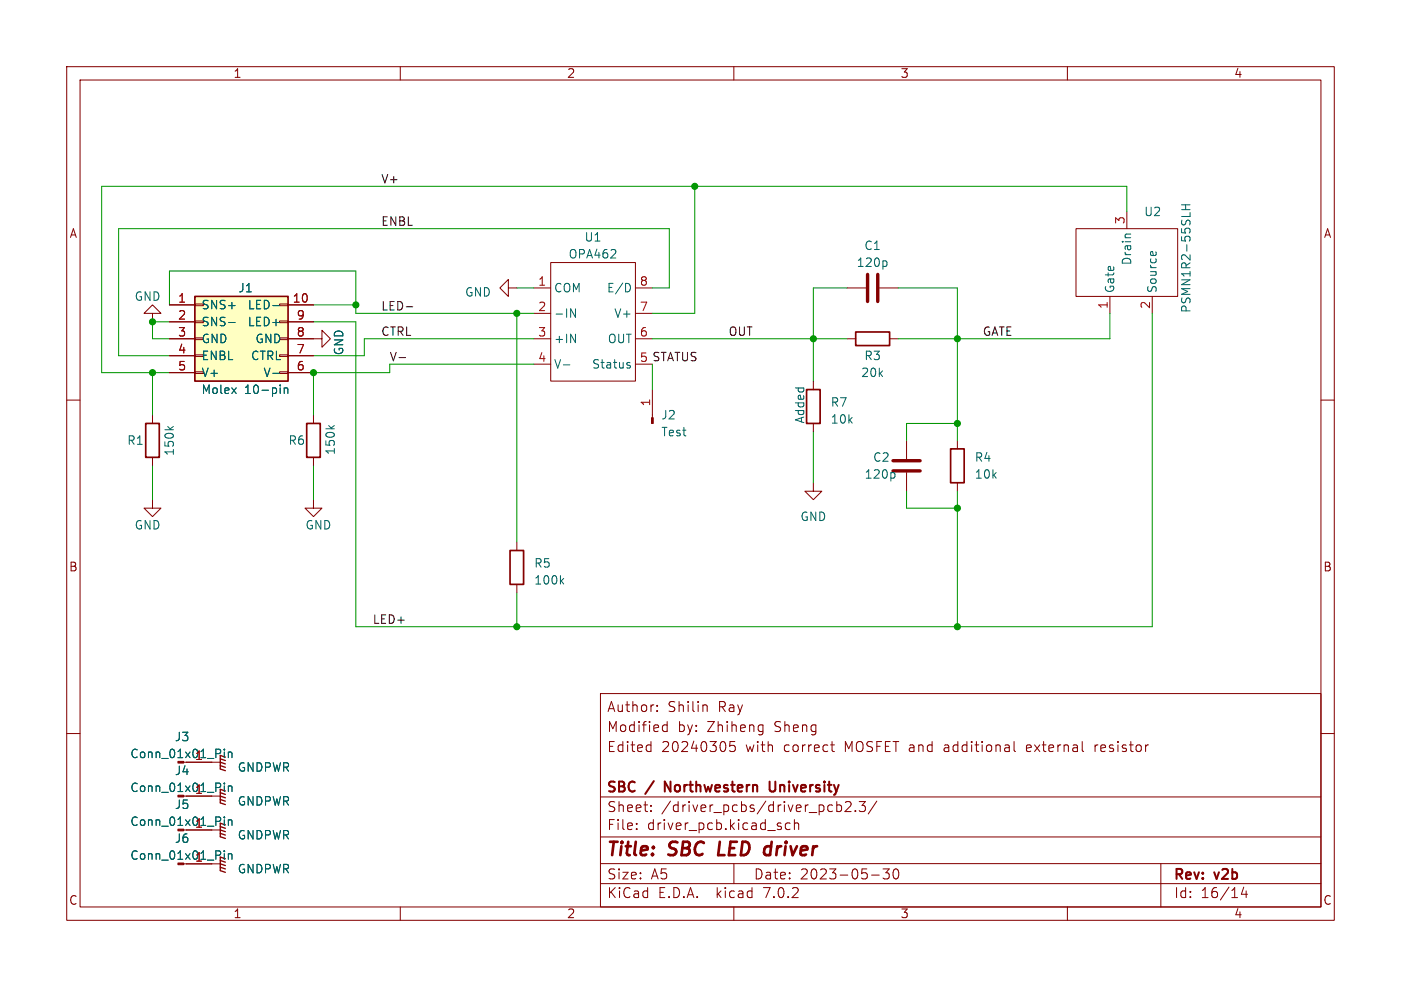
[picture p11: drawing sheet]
<svg xmlns="http://www.w3.org/2000/svg" width="210mm" height="148mm" viewBox="0 0 210 148" stroke-linecap="round" stroke-linejoin="round" font-family="sans-serif">
<g fill="none" stroke="#840000" stroke-width=".15">
<path d="M10 10h190v128h-190zM12 12h186v124h-186zM60 10v2M110 10v2M160 10v2M82.5 39.4h12.7v17.8h-12.7zM161.3 34.3h15.2v10.2h-15.2zM168.9 31.8v2.5M176.5 39.4h.1M10 60h2M22.9 47h1.2l-1.2-1.3-1.3 1.3h1.3v1.3M25.4 50.8h3.8"/>
<path d="M25.4 45.7h3.8M25.4 48.3h3.8M25.4 53.3h3.8M25.4 55.9h3.8M29.2 55.8h1.3v.2h-1.3zM29.2 53.2h1.3v.3h-1.3zM29.2 50.7h1.3v.2h-1.3zM29.2 48.1h1.3v.3h-1.3zM29.2 45.6h1.3v.2h-1.3zM41.9 45.6h1.3v.2h-1.3zM41.9 55.8h1.3v.2h-1.3zM41.9 53.2h1.3v.3h-1.3z"/>
<path d="M41.9 50.7h1.3v.2h-1.3zM41.9 48.1h1.3v.3h-1.3zM43.2 50.8h5.1v-1.3l1.2 1.3-1.2 1.3v-1.3M43.2 45.7h3.8M43.2 48.3h3.8M43.2 53.3h3.8M43.2 55.9h3.8M76.2 43.2v-1.3l-1.3 1.3 1.3 1.3v-1.3h1.3M80 43.2h2.5M80 50.8h2.5M80 47h2.5M80 54.6h2.5"/>
<path d="M95.2 43.2h2.6M95.2 50.8h2.6M95.2 47h2.6M95.2 54.6h2.6M97.8 58.4v4.2M121.9 57.2v1.2M127 43.2h2.8M127 50.8h1.3M131.8 43.2h2.8M133.3 50.8h1.3M166.4 44.5v2.5M172.7 44.5v2.5"/>
<path d="M198 60h2M22.9 74.9v1.3h1.2l-1.2 1.3-1.3-1.3h1.3M22.9 62.2v1.3M22.9 68.6v1.3M47 74.9v1.3h1.3l-1.3 1.3-1.3-1.3h1.3M47 62.2v1.3M47 68.6v1.3M121.9 72.4v1.3h1.3l-1.3 1.2-1.3-1.2h1.3M121.9 63.5v1.3M135.9 66v2.8M135.9 70.9v2.8M143.5 66v1.3"/>
<path d="M143.5 72.4v1.3M77.5 81.3v1.3M77.5 87.6v1.3M10 110h2M27.9 114.3h3.8M27.9 119.4h3.8M90 104h108v32h-108zM90 119.5h108M97.4 111.7l.2 .1M97.6 111.2v1.5M97.6 112.6l-.2 .1M98.5 106.6v.1"/>
<path d="M98.5 105.8v.1M99.4 109.6h.6M99.4 108.8h.6M100 108.2v1.5M105.6 105.7h.2l.2 .2v.8M110.2 111.2h-.8v.7l.2-.1h.5l.1 .3v.5l-.3 .1h-.3l-.2-.1M113.9 108.7l.5 .1M114.4 109.6l-.5 .1M114.4 108.7v1.2l-.3 .3M124.5 111.7h.6M124.7 111.2v1.3l.1 .1 .3 .1M151.2 111.8l.1 .9"/>
<path d="M151.3 112.6l-.2 .1M151.3 112.1h-.2M152 111.2v1.3l.2 .2M162.2 111.2v1.3l.2 .2M172 111.7h.1M198 110h2M27.9 129.5h3.8M27.9 124.5h3.8M60 136v2M90 132.5h108M90 129.5h108M90 125.5h108"/>
<path d="M95.4 124.3v.1M95.4 123.5v.1M97.6 121.6v.1M97.6 120.8v.1M110 136v2M110 129.5v3M118.4 123.5l-.4-.1-.3 .3v.4l.2 .2h.5M119.1 123.5a.37 .37 0 0 1 .6 .1v.8M119.1 122.9v1.5M125.4 120.2v1.5M125.4 120.8l.5-.1 .3 .3v.4l-.2 .2h-.6M126.8 120.3h-.1"/>
<path d="M126.9 120.2l.5 .1a.41 .41 0 0 1 .1 .5l-.9 .9h1M128.2 121.6v.1M128.8 120.2h.9l-.5 .6a.41 .41 0 0 1 .5 .3v.3l-.1 .2-.6 .1-.2-.1M130.6 131.2h1.2M131.4 120.1l-1.2 2M132.4 130.3h.9l-.5 .6a.41 .41 0 0 1 .5 .3v.3l-.1 .2-.6 .1-.2-.1M134 130.4l.4-.1a.94 .94 0 0 1 0 1.5h-.2a.91 .91 0 0 1-.2-1.4zM160 136v2M174 129.5v6.5M186.4 133l-.3 1.1h.9M186.8 133.6v1"/>
</g>
<path d="M115.4 117.2v1.2l.1 .2 .4 .1" fill="none" stroke="#840000" stroke-width=".3"/>
<path d="M130 41.1v4.1M131.6 41.1v4.1M133.9 69.1h4M133.9 70.6h4" fill="none" stroke="#840000" stroke-width=".51"/>
<g fill="none" stroke="#006464" stroke-width=".15">
<path d="M132.8 39.2l.2 .2v.3l-.2 .2M169.5 35.1l-.8 .1M172.5 37.9l.3-.2 .1 .6M173.2 37.8l.1 .1M177.1 31.4h1.3M177.1 30.7h1.3M177.7 30.7v.7M178.4 31.9v.6M34.3 48.4h.9M40.9 45.8h1M40.9 56h1M42 57.7v.2"/>
<path d="M42.6 58.2v.8M42.6 58.3l.2-.1h.3v.8M84.4 54.7h1M85.5 46.3l.8 1.3v-1.3M94.1 54.8h.3l.1 .2-.2 .2h-.2M94.1 54.4h.3M94.3 42.6l.2 .4-.1 .5-.1 .2M25.1 64l.5 .4M26 64l-.5 .3M49.3 63.8l.5 .5M50.1 63.8l-.5 .4M134 70.9l.1 .2v.4l-.1 .1"/>
<path d="M84.1 87.1l.4 .5M84.5 86.7l-.5 .5M33.6 112.3v.2M33.6 112.8v.8M33.6 117.4v.1M33.6 117.9v.8M34.2 112.8v.8M34.2 117.9v.8M34.2 112.9l.2-.1h.3l.1 .8M34.2 118l.2-.1h.3l.1 .8M33.6 122.5v.1M33.6 122.9v.9"/>
<path d="M33.6 127.6v.1M33.6 128v.9M34.2 122.9v.9M34.2 128v.9M34.2 128.1l.2-.1 .3 .1 .1 .8M34.2 123.1l.2-.2 .3 .1 .1 .8"/>
</g>
<path d="M29.2 44.5h14v12.7h-14zM120.9 58.4h2v5.1h-2zM128.3 49.8h5v2h-5zM21.8 63.5h2.1v5.1h-2.1zM46 63.5h2v5.1h-2zM142.5 67.3h2v5.1h-2zM76.5 82.6h2v5h-2z" fill="none" stroke="#840000" stroke-width=".25"/>
<g fill="none" stroke="#840000" stroke-width=".2">
<path d="M33 119.9l.8 .2M33 119.4l.8 .2M33 118.9l.8 .2M33 114.8l.8 .3M33 114.3l.8 .3M33 113.8l.8 .2M33.8 118.6l-.8-.2v2l.8 .3M33.8 113.5l-.8-.2v2l.8 .3M33 125l.8 .2M33 124.5l.8 .2M33 124l.8 .2M33 130l.8 .3"/>
<path d="M33 129.5l.8 .3M33 129l.8 .3M33.8 123.7l-.8-.3v2.1l.8 .2M33.8 128.8l-.8-.3v2.1l.8 .2"/>
</g>
<path d="M97.7 62.6h.2v.9h-.2z" fill="#840000" stroke="#840000" stroke-width=".15"/>
<path d="M29.2 44.5h14v12.7h-14z" fill="#ffffc2" stroke="#ffffc2" stroke-width=".15"/>
<path d="M59.8 53.6h1M60.9 46h1" fill="none" stroke="#0f0f0f" stroke-width=".15"/>
<g fill="none" stroke="#009600" stroke-width=".15">
<path d="M104.1 27.9v19.1h-6.3M168.9 31.8v-3.9h-153.7v28h10.2M22.9 55.9v6.3M25.4 48.3h-2.5v2.5h2.5M25.4 45.7v-5.1h27.9v6.4h26.7M47 45.7h6.3M77.5 43.2h2.5M77.5 47v34.3M80 50.8h-25.4v2.5h-7.6M80 54.6h-21.6v1.3h-11.4v6.3M97.8 43.2h2.5v-8.9h-82.5v19h7.6M97.8 54.6v3.8"/>
<path d="M97.8 50.8h29.2M127 43.2h-5.1v14M134.6 43.2h8.9v22.8M166.4 47v3.8h-31.8M172.7 47v47h-119.4v-45.7h-6.3M22.9 69.9v5M47 69.9v5M121.9 64.8v7.6M135.9 73.7v2.5h7.6M143.5 73.7v20.3M143.5 63.5h-7.6v2.5M77.5 88.9v5.1"/>
</g>
<g fill="#009600" stroke="#009600" stroke-width=".15">
<circle cx="143.5" cy="76.2" r=".46"/>
<circle cx="143.5" cy="94" r=".46"/>
<circle cx="104.1" cy="27.9" r=".46"/>
<circle cx="121.9" cy="50.8" r=".46"/>
<circle cx="143.5" cy="63.5" r=".46"/>
<circle cx="143.5" cy="50.8" r=".46"/>
<circle cx="77.5" cy="94" r=".46"/>
<circle cx="47" cy="55.9" r=".46"/>
<circle cx="22.9" cy="48.3" r=".46"/>
<circle cx="22.9" cy="55.9" r=".46"/>
<circle cx="53.3" cy="45.7" r=".46"/>
<circle cx="77.5" cy="47" r=".46"/>
</g>
<g font-size="2.8" fill="#840000">
<text x="91" y="128.8">Title:</text>
<text x="100.4" y="128.8">SBC LED driver</text>
</g>
<g font-size="2.1" fill="#840000">
<text x="91" y="106.9">Author:</text>
<text x="100.1" y="106.9">Shilin</text>
<text x="107.7" y="106.9">Ray</text>
<text x="91" y="112.9">Edited</text>
<text x="91" y="109.9">Modified</text>
<text x="99.2" y="112.9">20240305</text>
<text x="101.6" y="109.9">by:</text>
<text x="106" y="109.9">Zhiheng</text>
<text x="111.8" y="112.9">with</text>
<text x="116.1" y="109.9">Sheng</text>
<text x="117.5" y="112.9">correct</text>
<text x="126.7" y="112.9">MOSFET and</text>
<text x="141.7" y="112.9">additional</text>
<text x="154.1" y="112.9">external</text>
<text x="164.4" y="112.9">resistor</text>
<text x="91" y="119.1">SBC</text>
<text x="97" y="119.1">/</text>
<text x="100.2" y="119.1">Northwestern</text>
<text x="116.4" y="119.1">University</text>
<text x="91" y="124.6">File:</text>
<text x="91" y="121.9">Sheet:</text>
<text x="97" y="124.6">driver_pcb.kicad_sch</text>
<text x="99.2" y="121.9">/driver_pcbs/driver_pcb2.3/</text>
<text x="91" y="134.8">KiCad</text>
<text x="91" y="132">Size:</text>
<text x="97.6" y="132">A5</text>
<text x="98.7" y="134.8">E.D.A.</text>
<text x="107.4" y="134.8">kicad</text>
<text x="113" y="132">Date:</text>
<text x="114.5" y="134.8">7.0.2</text>
<text x="119.9" y="132">2023-05-30</text>
<text x="176" y="132.2">Rev:</text>
<text x="176" y="134.8">Id:</text>
<text x="180" y="134.8">16/14</text>
<text x="182.2" y="132.2">v2b</text>
</g>
<g font-size="1.8" fill="#840000">
<text x="35" y="11.8">1</text>
<text x="85" y="11.8">2</text>
<text x="135" y="11.8">3</text>
<text x="185" y="11.8">4</text>
<text x="10.4" y="35.8">A</text>
<text x="198.4" y="35.8">A</text>
<text x="10.3" y="85.8">B</text>
<text x="198.3" y="85.8">B</text>
<text x="10.3" y="135.8">C</text>
<text x="35" y="137.8">1</text>
<text x="85" y="137.8">2</text>
<text x="135" y="137.8">3</text>
<text x="185" y="137.8">4</text>
<text x="198.3" y="135.8">C</text>
</g>
<g font-size="1.8" fill="#0f0f0f">
<text x="57.1" y="27.6">V+</text>
<text x="57.1" y="33.9">ENBL</text>
<text x="57.1" y="46.6">LED-</text>
<text x="57.1" y="50.5">CTRL</text>
<text x="109.2" y="50.5">OUT</text>
<text x="147.3" y="50.5">GATE</text>
<text x="58.4" y="54.3">V-</text>
<text x="95.9" y="54.4">5 STATUS</text>
<text x="55.9" y="93.6">LED+</text>
</g>
<g font-size="1.8" fill="#a90000">
<text x="168.7" y="33.7" transform="rotate(-90 168.7 33.7)">3</text>
<text x="26.6" y="45.5">1</text>
<text x="43.8" y="45.5">10</text>
<text x="80.6" y="42.9">1</text>
<text x="80.6" y="46.7">2</text>
<text x="95.9" y="46.7">7</text>
<text x="95.9" y="42.9">8</text>
<text x="166.1" y="46.4" transform="rotate(-90 166.1 46.4)">1</text>
<text x="172.5" y="46.4" transform="rotate(-90 172.5 46.4)">2</text>
<text x="26.6" y="48">2</text>
<text x="26.6" y="50.5">3</text>
<text x="26.6" y="53.1">4</text>
<text x="44.4" y="53.1">7</text>
<text x="44.4" y="50.5">8</text>
<text x="44.4" y="48">9</text>
<text x="80.6" y="50.5">3</text>
<text x="95.9" y="50.5">6</text>
<text x="26.6" y="55.6">5</text>
<text x="44.4" y="55.6">6</text>
<text x="80.6" y="54.4">4</text>
<text x="97.5" y="61" transform="rotate(-90 97.5 61)">1</text>
<text x="29.2" y="114">1</text>
<text x="29.2" y="119.1">1</text>
<text x="29.2" y="124.2">1</text>
<text x="29.2" y="129.3">1</text>
</g>
<g font-size="1.8" fill="#006464">
<text x="171.5" y="32.6">U2</text>
<text x="85.2" y="38.9">OPA462</text>
<text x="87.6" y="36.4">U1</text>
<text x="128.4" y="40.2">120p</text>
<text x="129.5" y="37.7">C1</text>
<text x="169.7" y="39.9" transform="rotate(-90 169.7 39.9)">Drain</text>
<text x="20.1" y="45.3">GND</text>
<text x="30.2" y="46.5">SNS+</text>
<text x="35.7" y="44">J1</text>
<text x="37" y="46.5">LED-</text>
<text x="69.7" y="44.6">GND</text>
<text x="83.1" y="44">COM</text>
<text x="83.1" y="47.8">-IN</text>
<text x="90.9" y="44">E/D</text>
<text x="92" y="47.8">V+</text>
<text x="167.2" y="43.9" transform="rotate(-90 167.2 43.9)">Gate</text>
<text x="173.5" y="43.9" transform="rotate(-90 173.5 43.9)">Source</text>
<text x="178.6" y="47" transform="rotate(-90 178.6 47)">PSMN1R2-55SLH</text>
<text x="30.2" y="49.1">SNS-</text>
<text x="30.2" y="51.6">GND</text>
<text x="37" y="49.1">LED+</text>
<text x="38.2" y="51.6">GND</text>
<text x="51.6" y="53.3" transform="rotate(-90 51.6 53.3)">GND</text>
<text x="83.1" y="51.6">+IN</text>
<text x="91" y="51.6">OUT</text>
<text x="30.1" y="59.2">Molex</text>
<text x="30.2" y="54.2">ENBL</text>
<text x="30.2" y="56.7">V+</text>
<text x="36.6" y="59.2">10-pin</text>
<text x="37.5" y="54.2">CTRL</text>
<text x="39.4" y="56.7">V-</text>
<text x="83.1" y="55.4">V-</text>
<text x="88.6" y="55.4">Status</text>
<text x="129" y="56.7">20k</text>
<text x="129.5" y="54.2">R3</text>
<text x="99.1" y="63.1">J2</text>
<text x="99.1" y="65.6">Test</text>
<text x="124.5" y="61.2">R7</text>
<text x="124.5" y="63.7">10k</text>
<text x="19" y="66.9">R1</text>
<text x="26.2" y="68.4" transform="rotate(-90 26.2 68.4)">150k</text>
<text x="43.2" y="66.9">R6</text>
<text x="50.4" y="68.3" transform="rotate(-90 50.4 68.3)">150k</text>
<text x="129.5" y="71.9">120p</text>
<text x="130.8" y="69.4">C2</text>
<text x="146.1" y="69.4">R4</text>
<text x="146.1" y="71.9">10k</text>
<text x="20.1" y="79.6">GND</text>
<text x="45.7" y="79.6">GND</text>
<text x="119.9" y="78.3">GND</text>
<text x="80" y="85.3">R5</text>
<text x="80" y="87.8">100k</text>
<text x="19.5" y="113.9">Conn_01x01_Pin</text>
<text x="26.2" y="111.3">J3</text>
<text x="19.5" y="118.9">Conn_01x01_Pin</text>
<text x="26.2" y="116.4">J4</text>
<text x="35.6" y="115.9">GNDPWR</text>
<text x="19.5" y="124">Conn_01x01_Pin</text>
<text x="26.2" y="121.5">J5</text>
<text x="35.6" y="121">GNDPWR</text>
<text x="19.5" y="129.1">Conn_01x01_Pin</text>
<text x="26.2" y="126.6">J6</text>
<text x="35.6" y="126">GNDPWR</text>
<text x="35.6" y="131.1">GNDPWR</text>
</g>
<text font-size="1.8" fill="#0000c2" x="120.6" y="63.5" transform="rotate(-90 120.6 63.5)">Added</text>
</svg>
